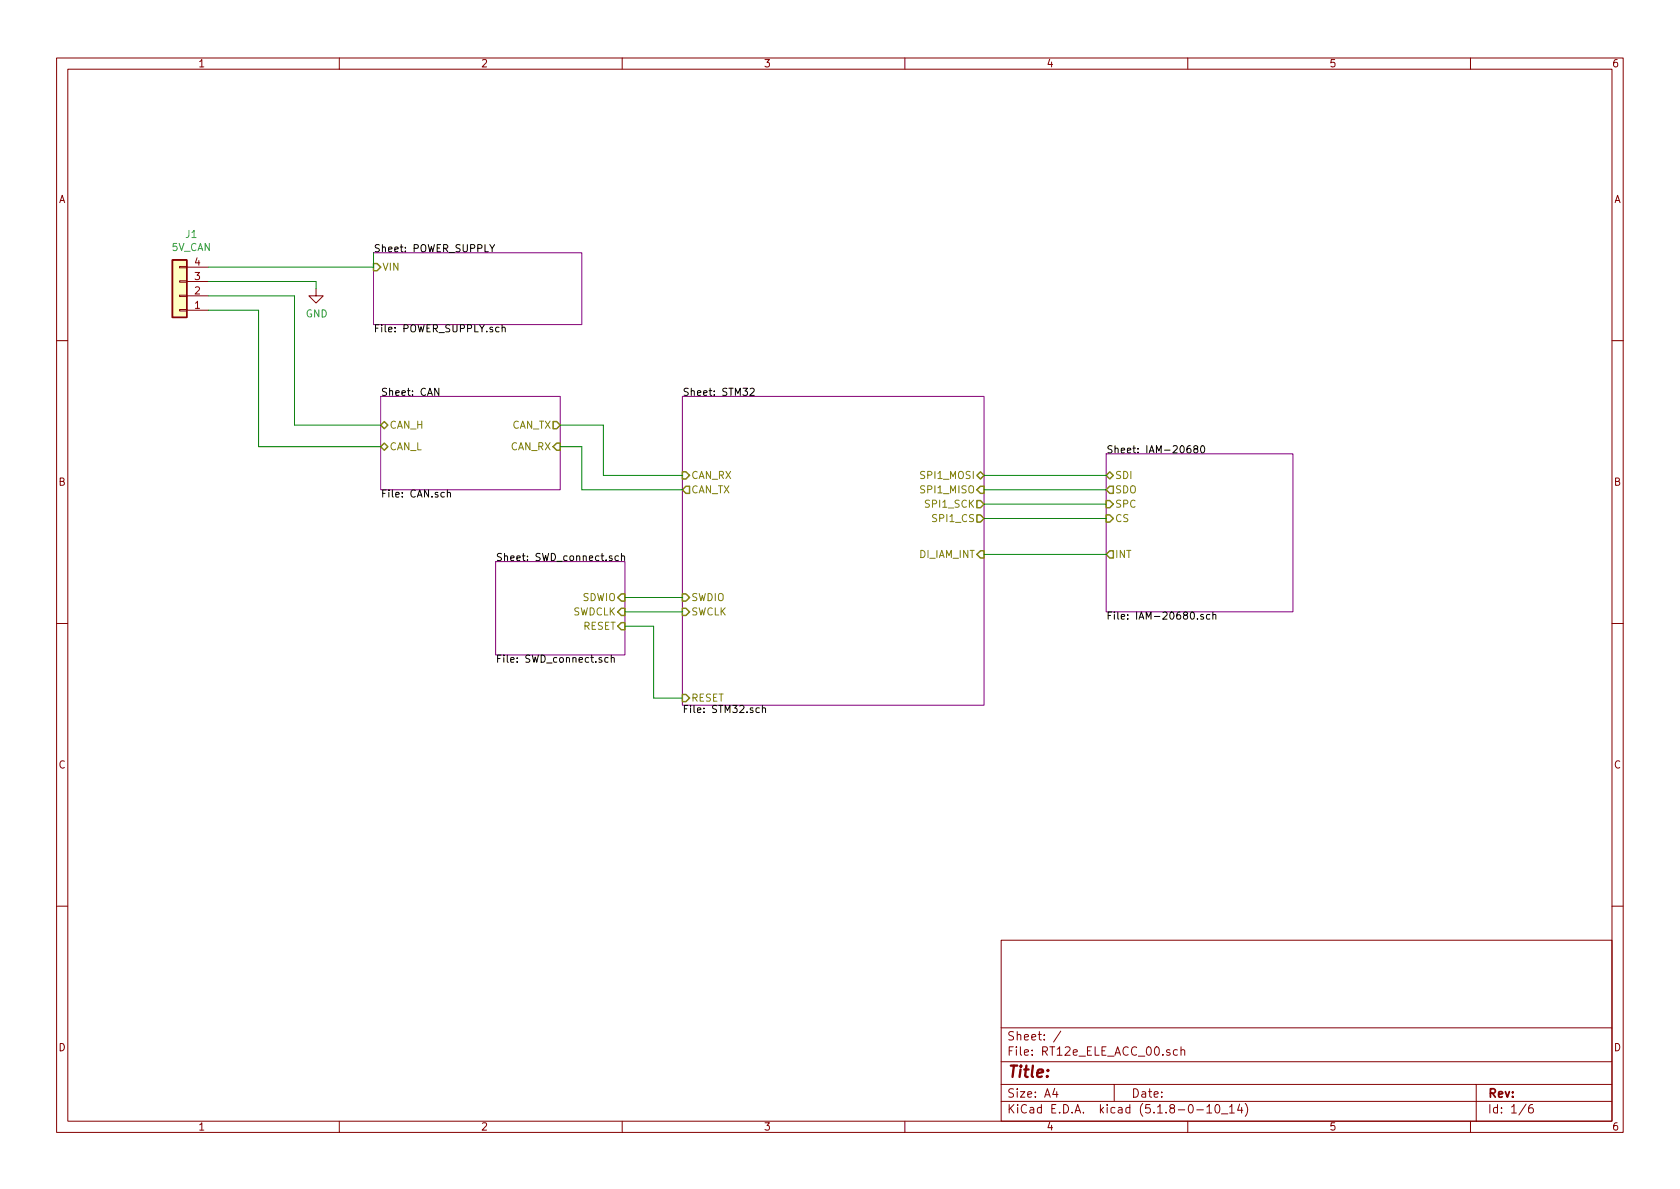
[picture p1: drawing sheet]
<svg xmlns="http://www.w3.org/2000/svg" width="297mm" height="210mm" viewBox="0 0 297 210" stroke-linecap="round" stroke-linejoin="round" font-family="sans-serif">
<g fill="none" stroke="#840000" stroke-width=".18">
<path d="M10 10.3h277v189.9h-277zM12 12.2h273v186.1h-273zM60 10.3v1.9M110 10.3v1.9M160 10.3v1.9M210 10.3v1.9M260 10.3v1.9M31.7 47.1h1.3v.3h-1.3zM31.7 49.7h1.3v.2h-1.3zM31.7 54.7h1.3v.3h-1.3zM31.7 52.2h1.3v.2h-1.3zM33 54.9h3.8"/>
<path d="M33 52.3h3.8M33 49.8h3.8M33 47.2h3.8M55.9 51v1.3h1.2l-1.2 1.3-1.3-1.3h1.3M10 60.2h2M285 60.2h2M10 110.3h2M285 110.3h2M10 160.2h2M177 166.3h108v32h-108zM285 160.2h2M60 198.3v1.9"/>
<path d="M110 198.3v1.9M160 198.3v1.9M177 194.8h108M177 191.8h108M177 187.8h108M177 181.8h108M186.5 192.5l-.4 1h1M186.8 193v1M187.6 182.3l-1.3 2M197 191.8v3M208.2 185.7l-.5-.1-.2 .3v.6l.2 .1 .5-.1M208.8 185.7h.1a.37 .37 0 0 1 .6 .1v.8"/>
<path d="M208.8 185.1v1.5M210 198.3v1.9M211.6 196.3h1.2M213.4 195.8l.4-.5v1.5M213.4 196.8h.8M215 195.4l.3-.1a.94 .94 0 0 1 0 1.5 .8 .8 0 0 1-.6-.6 .8 .8 0 0 1 .3-.8zM216 197h1.1M217.4 195.8l.4-.5v1.5M217.4 196.8h.8M219.2 195.2l-.4 1.1h.9M219.5 195.8v1M220.2 195.1a1.71 1.71 0 0 1 0 2.3"/>
<path d="M260 198.3v1.9M261 191.8v6.5M269.8 195.2l-1.2 2M271 195.3a.62 .62 0 0 0-.7 .7v.7l.3 .1 .4-.1 .1-.5-.1-.2-.4-.1-.3 .3"/>
</g>
<path d="M66 44.7h36.9v12.7h-36.9zM67.3 70.1h31.8v16.5h-31.8zM120.6 70.1h53.4v54.6h-53.4zM87.6 99.3h22.9v16.5h-22.9zM195.6 80.3h33v27.9h-33z" fill="none" stroke="#840084" stroke-width=".18"/>
<g fill="none" stroke="#000" stroke-width=".18">
<path d="M86.6 43.3l.4 .6 .5-.6M87 43.9v.6M88.8 58l.2-.1h.3v.8M88.8 57.4v1.3M77.6 68.7v1.2l-.7-1.2v1.2M132.6 68.8l.5-.1 .2 .3v.2l-.7 .7h.7M210.5 78.8l-.5 .1-.1 .5v.6l.2 .1 .4-.1 .1-.1-.1-.5-.4-.1-.2 .2M211.3 79.4l-.2-.2v-.3l.5-.1 .1 .1v.3l-.5 .2-.1 .2v.3l.2 .2h.3l.2-.2-.1-.4-.1-.1M212.4 78.9l.2-.1a.67 .67 0 0 1 .4 .6 .67 .67 0 0 1-.4 .7l-.3-.5zM79.1 87.2l.2-.1h.3l.1 .8M79.1 86.6v1.3M109.3 98.3h-.3l-.3 .2 .2 .6h.4"/>
<path d="M109.9 98.4l.2-.1h.3v.8M109.9 97.9v1.2M107.5 116.3h-.3l-.3 .2 .1 .6h.5M108.1 116.4l.2-.1h.3v.8M108.1 115.8v1.3M212.8 108.7h-.4l-.1 .1v.2l.5 .1v.3h-.5M213.9 108.7h-.4l-.2 .2 .1 .5h.5M214.5 108.8l.1-.1h.3l.1 .8M214.5 108.2v1.3M134.3 125.2h-.4l-.2 .2 .1 .6h.5M134.8 125.3l.2-.1h.3l.1 .8M134.8 124.7v1.3"/>
</g>
<g fill="none" stroke="#848400" stroke-width=".25">
<path d="M66 46.6h.7l.6 .6-.6 .7h-.7zM67.3 79l.6-.6 .7 .6-.7 .6zM67.9 74.5l.7 .7-.7 .6-.6-.6zM97.8 74.5h.6l.7 .7-.7 .6h-.6zM97.8 79l.6-.6h.7v1.2h-.7zM120.6 83.4h.7l.6 .7-.6 .6h-.7zM120.6 86.6l.7-.6h.6v1.2h-.6zM172.7 84.1l.7-.7 .6 .7-.6 .6zM172.7 88.5h.7l.6 .6-.6 .7h-.7zM172.7 91.1h.7l.6 .6-.6 .6h-.7zM173.4 86h.6v1.2h-.6l-.7-.6zM173.4 97.4h.6v1.3h-.6l-.7-.7z"/>
<path d="M195.6 98l.6-.6h.6v1.3h-.6zM195.6 84.1l.6-.7 .6 .7-.6 .6zM195.6 88.5h.6l.6 .6-.6 .7h-.6zM195.6 86.6l.6-.6h.6v1.2h-.6zM195.6 91.1h.6l.6 .6-.6 .6h-.6zM109.9 105h.6v1.3h-.6l-.7-.6zM109.9 107.6h.6v1.2h-.6l-.7-.6zM109.9 110.1h.6v1.3h-.6l-.7-.7zM120.6 107.6h.7l.6 .6-.6 .6h-.7zM120.6 105h.7l.6 .7-.6 .6h-.7zM120.6 122.8h.7l.6 .6-.6 .7h-.7z"/>
</g>
<path d="M30.5 46h2.5v10.1h-2.5z" fill="#ffffc2" stroke="#ffffc2" stroke-width=".18"/>
<path d="M30.5 46h2.5v10.1h-2.5z" fill="none" stroke="#840000" stroke-width=".25"/>
<g fill="none" stroke="#008400" stroke-width=".18">
<path d="M36.8 52.3h15.3v22.9h15.2M36.8 54.9h8.9v24.1h21.6M36.8 49.8h19.1v1.2M66 44.7v2.5h-29.2M99.1 75.2h7.6v8.9h13.9M99.1 79h3.8v7.6h17.7M174 84.1h21.6M174 86.6h21.6M174 89.1h21.6M174 91.7h21.6M174 98h21.6M110.5 105.7h10.1"/>
<path d="M110.5 108.2h10.1M110.5 110.7h5.1v12.7h5"/>
</g>
<text font-size="2.8" fill="#840000" x="178" y="190.5">Title:</text>
<g font-size="2.1" fill="#840000">
<text x="178" y="184">Sheet: /</text>
<text x="178" y="186.7">File: RT12e_ELE_ACC_00.sch</text>
<text x="178" y="196.9">KiCad E.D.A. kicad (5.1.8-0-10_14)</text>
<text x="178" y="194.1">Size: A4</text>
<text x="200" y="194.1">Date:</text>
<text x="263" y="194.1">Rev:</text>
<text x="263" y="196.9">Id: 1/6</text>
</g>
<g font-size="1.8" fill="#840000">
<text x="35" y="11.9">1</text>
<text x="85" y="11.9">2</text>
<text x="135" y="11.9">3</text>
<text x="185" y="11.9">4</text>
<text x="235" y="11.9">5</text>
<text x="285" y="11.9">6</text>
<text x="10.4" y="35.9">A</text>
<text x="285.4" y="35.9">A</text>
<text x="34.4" y="47">4</text>
<text x="34.4" y="52.1">2</text>
<text x="34.4" y="49.5">3</text>
<text x="34.4" y="54.6">1</text>
<text x="10.4" y="85.9">B</text>
<text x="285.4" y="85.9">B</text>
<text x="10.4" y="135.9">C</text>
<text x="285.4" y="135.9">C</text>
<text x="10.4" y="185.9">D</text>
<text x="285.4" y="185.9">D</text>
<text x="35" y="199.9">1</text>
<text x="85" y="199.9">2</text>
<text x="135" y="199.9">3</text>
<text x="185" y="199.9">4</text>
<text x="235" y="199.9">5</text>
<text x="285" y="199.9">6</text>
</g>
<g font-size="1.8" fill="#008484">
<text x="30.4" y="44.4">5V_CAN</text>
<text x="32.9" y="42.1">J1</text>
<text x="54.1" y="56.1">GND</text>
</g>
<g font-size="1.8">
<text x="66" y="44.6">Sheet: POWER_SUPPLY</text>
<text x="66" y="58.8">File: POWER_SUPPLY.sch</text>
<text x="67.3" y="70">Sheet: CAN</text>
<text x="120.6" y="70">Sheet: STM32</text>
<text x="195.6" y="80.2">Sheet: IAM-20680</text>
<text x="67.3" y="88">File: CAN.sch</text>
<text x="87.6" y="99.2">Sheet: SWD_connect.sch</text>
<text x="195.6" y="109.6">File: IAM-20680.sch</text>
<text x="87.6" y="117.2">File: SWD_connect.sch</text>
<text x="120.6" y="126.1">File: STM32.sch</text>
</g>
<g font-size="1.8" fill="#848400">
<text x="67.6" y="47.9">VIN</text>
<text x="68.8" y="75.8">CAN_H</text>
<text x="90.4" y="75.8">CAN_TX</text>
<text x="68.8" y="79.6">CAN_L</text>
<text x="90.3" y="79.6">CAN_RX</text>
<text x="122.2" y="84.7">CAN_RX</text>
<text x="122.2" y="87.2">CAN_TX</text>
<text x="163.1" y="84.7">SPI1_MOSI</text>
<text x="163.1" y="87.2">SPI1_MISO</text>
<text x="163.9" y="89.8">SPI1_SCK</text>
<text x="197.1" y="84.7">SDI</text>
<text x="197.1" y="89.8">SPC</text>
<text x="197.1" y="87.2">SDO</text>
<text x="165.2" y="92.3">SPI1_CS</text>
<text x="197.1" y="92.3">CS</text>
<text x="162.6" y="98.7">DI_IAM_INT</text>
<text x="197.1" y="98.7">INT</text>
<text x="103" y="106.3">SDWIO</text>
<text x="122.2" y="106.3">SWDIO</text>
<text x="101.2" y="108.8">SWDCLK</text>
<text x="103.1" y="111.4">RESET</text>
<text x="122.2" y="108.8">SWCLK</text>
<text x="122.2" y="124.1">RESET</text>
</g>
</svg>
